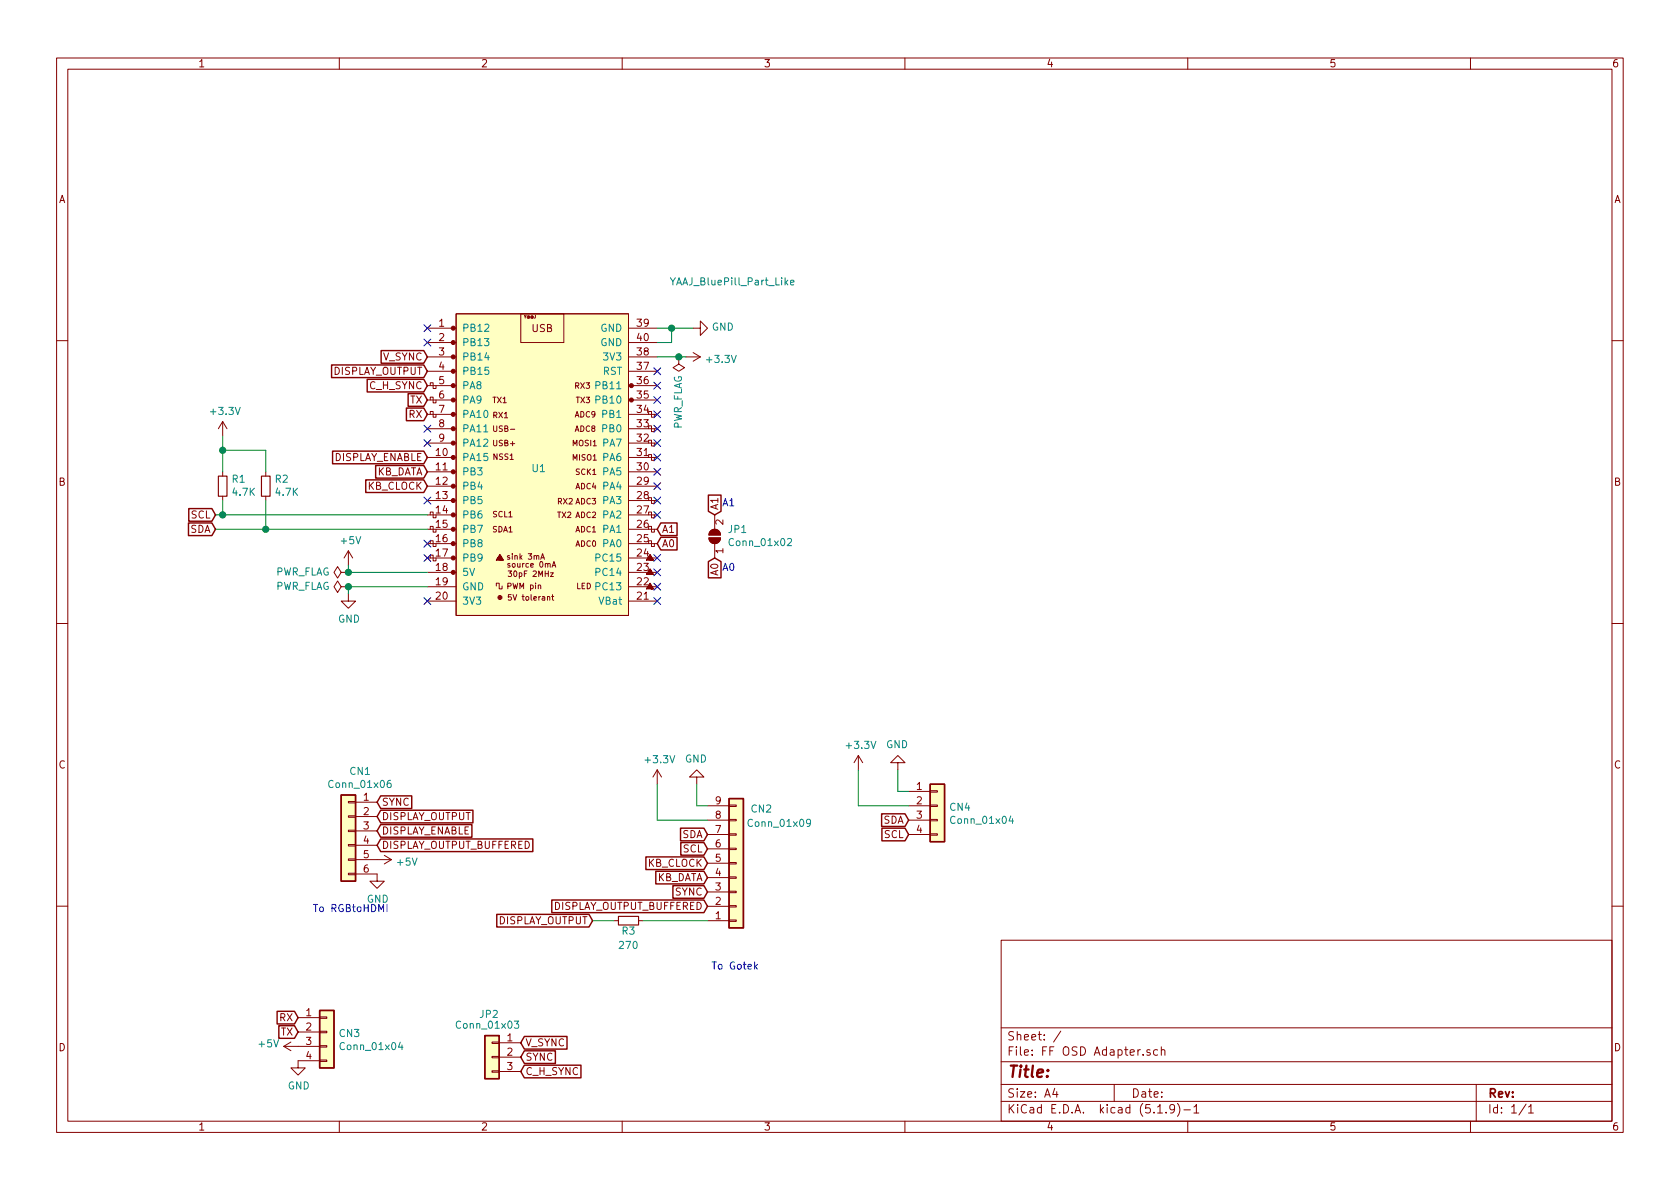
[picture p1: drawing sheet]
EESchema Schematic File Version 4
EELAYER 30 0
EELAYER END
$Descr A4 11693 8268
encoding utf-8
Sheet 1 1
Title ""
Date ""
Rev ""
Comp ""
Comment1 ""
Comment2 ""
Comment3 ""
Comment4 ""
$EndDescr
$Comp
L FF-OSD-Adapter-rescue:YAAJ_BluePill_Part_Like-YAAJ_BluePill U1
U 1 1
P 3775 3175
F 0 "U1" H 3750 3100 50  0000 C CNN
F 1 "YAAJ_BluePill_Part_Like" H 5100 4400 50  0000 C CNN
F 2 "Kicad-STM32-master:YAAJ_BluePill_2" H 4575 2175 50  0001 C CNN
F 3 "" H 4575 2175 50  0001 C CNN
	1    3775 3175
	1    0    0    -1  
$EndComp
$Comp
L Connector_Generic:Conn_01x06 CN1
U 1 1
P 2425 5775
F 0 "CN1" H 2343 6192 50  0000 C CNN
F 1 "Conn_01x06" H 2343 6101 50  0000 C CNN
F 2 "Connector_PinSocket_2.54mm:PinSocket_1x06_P2.54mm_Horizontal" H 2425 5775 50  0001 C CNN
F 3 "~" H 2425 5775 50  0001 C CNN
	1    2425 5775
	-1   0    0    -1  
$EndComp
$Comp
L power:+5V #PWR0101
U 1 1
P 2425 3925
F 0 "#PWR0101" H 2425 3775 50  0001 C CNN
F 1 "+5V" H 2440 4098 50  0000 C CNN
F 2 "" H 2425 3925 50  0001 C CNN
F 3 "" H 2425 3925 50  0001 C CNN
	1    2425 3925
	1    0    0    -1  
$EndComp
$Comp
L power:PWR_FLAG #FLG0101
U 1 1
P 2425 3975
F 0 "#FLG0101" H 2425 4050 50  0001 C CNN
F 1 "PWR_FLAG" V 2425 4102 50  0000 L CNN
F 2 "" H 2425 3975 50  0001 C CNN
F 3 "~" H 2425 3975 50  0001 C CNN
	1    2425 3975
	0    -1   -1   0   
$EndComp
$Comp
L power:GND #PWR0104
U 1 1
P 4825 2275
F 0 "#PWR0104" H 4825 2025 50  0001 C CNN
F 1 "GND" V 4830 2147 50  0000 R CNN
F 2 "" H 4825 2275 50  0001 C CNN
F 3 "" H 4825 2275 50  0001 C CNN
	1    4825 2275
	0    -1   -1   0   
$EndComp
Wire Wire Line
	4575 2275 4675 2275
Wire Wire Line
	4575 2375 4675 2375
Wire Wire Line
	4675 2375 4675 2275
Connection ~ 4675 2275
Wire Wire Line
	4675 2275 4825 2275
$Comp
L power:GND #PWR0105
U 1 1
P 2425 4125
F 0 "#PWR0105" H 2425 3875 50  0001 C CNN
F 1 "GND" H 2430 3952 50  0000 C CNN
F 2 "" H 2425 4125 50  0001 C CNN
F 3 "" H 2425 4125 50  0001 C CNN
	1    2425 4125
	1    0    0    -1  
$EndComp
Wire Wire Line
	2975 4075 2425 4075
Wire Wire Line
	2425 4075 2425 4125
Wire Wire Line
	2425 3975 2425 3925
$Comp
L Device:R_Small R1
U 1 1
P 1550 3375
F 0 "R1" H 1491 3329 50  0000 R CNN
F 1 "4.7K" H 1491 3420 50  0000 R CNN
F 2 "Resistor_SMD:R_0805_2012Metric_Pad1.15x1.40mm_HandSolder" H 1550 3375 50  0001 C CNN
F 3 "~" H 1550 3375 50  0001 C CNN
	1    1550 3375
	-1   0    0    1   
$EndComp
$Comp
L Device:R_Small R2
U 1 1
P 1850 3375
F 0 "R2" H 1791 3329 50  0000 R CNN
F 1 "4.7K" H 1791 3420 50  0000 R CNN
F 2 "Resistor_SMD:R_0805_2012Metric_Pad1.15x1.40mm_HandSolder" H 1850 3375 50  0001 C CNN
F 3 "~" H 1850 3375 50  0001 C CNN
	1    1850 3375
	-1   0    0    1   
$EndComp
Connection ~ 2425 3975
Wire Wire Line
	2425 3975 2975 3975
$Comp
L power:+3.3V #PWR0108
U 1 1
P 4775 2475
F 0 "#PWR0108" H 4775 2325 50  0001 C CNN
F 1 "+3.3V" V 4790 2603 50  0000 L CNN
F 2 "" H 4775 2475 50  0001 C CNN
F 3 "" H 4775 2475 50  0001 C CNN
	1    4775 2475
	0    1    1    0   
$EndComp
Wire Wire Line
	4575 2475 4725 2475
$Comp
L power:+3.3V #PWR0110
U 1 1
P 1550 3025
F 0 "#PWR0110" H 1550 2875 50  0001 C CNN
F 1 "+3.3V" H 1565 3198 50  0000 C CNN
F 2 "" H 1550 3025 50  0001 C CNN
F 3 "" H 1550 3025 50  0001 C CNN
	1    1550 3025
	1    0    0    -1  
$EndComp
Wire Wire Line
	1550 3025 1550 3125
Wire Wire Line
	1550 3475 1550 3575
Connection ~ 1550 3575
Wire Wire Line
	1550 3575 1500 3575
Wire Wire Line
	1850 3475 1850 3675
Connection ~ 1850 3675
Wire Wire Line
	1850 3675 1500 3675
Wire Wire Line
	1850 3275 1850 3125
Wire Wire Line
	1850 3125 1550 3125
Connection ~ 1550 3125
Wire Wire Line
	1550 3125 1550 3275
Text GLabel 1500 3575 0    50   Input ~ 0
SCL
Text GLabel 1500 3675 0    50   Input ~ 0
SDA
Text GLabel 4925 6100 0    50   Input ~ 0
KB_DATA
Text GLabel 4925 6000 0    50   Input ~ 0
KB_CLOCK
Text GLabel 2975 3175 0    50   Input ~ 0
DISPLAY_ENABLE
Text GLabel 2975 2575 0    50   Input ~ 0
DISPLAY_OUTPUT
Text GLabel 2975 2675 0    50   Input ~ 0
C_H_SYNC
Text GLabel 2975 2475 0    50   Input ~ 0
V_SYNC
Text GLabel 4975 3875 3    50   Input ~ 0
A0
Text GLabel 4975 3575 1    50   Input ~ 0
A1
Text Notes 2175 6350 0    50   ~ 0
To RGBtoHDMI
Text Notes 4950 6750 0    50   ~ 0
To Gotek
Text GLabel 2625 5575 2    50   Input ~ 0
SYNC
$Comp
L power:GND #PWR0111
U 1 1
P 2625 6075
F 0 "#PWR0111" H 2625 5825 50  0001 C CNN
F 1 "GND" H 2630 5902 50  0000 C CNN
F 2 "" H 2625 6075 50  0001 C CNN
F 3 "" H 2625 6075 50  0001 C CNN
	1    2625 6075
	1    0    0    -1  
$EndComp
$Comp
L power:+5V #PWR0112
U 1 1
P 2625 5975
F 0 "#PWR0112" H 2625 5825 50  0001 C CNN
F 1 "+5V" V 2640 6103 50  0000 L CNN
F 2 "" H 2625 5975 50  0001 C CNN
F 3 "" H 2625 5975 50  0001 C CNN
	1    2625 5975
	0    1    1    0   
$EndComp
Text GLabel 2625 5675 2    50   Input ~ 0
DISPLAY_OUTPUT
Text GLabel 2625 5775 2    50   Input ~ 0
DISPLAY_ENABLE
Text GLabel 2625 5875 2    50   Input ~ 0
DISPLAY_OUTPUT_BUFFERED
Text GLabel 4925 5900 0    50   Input ~ 0
SCL
Text GLabel 4925 5800 0    50   Input ~ 0
SDA
$Comp
L power:GND #PWR0114
U 1 1
P 4850 5450
F 0 "#PWR0114" H 4850 5200 50  0001 C CNN
F 1 "GND" H 4855 5277 50  0000 C CNN
F 2 "" H 4850 5450 50  0001 C CNN
F 3 "" H 4850 5450 50  0001 C CNN
	1    4850 5450
	-1   0    0    1   
$EndComp
$Comp
L power:+3.3V #PWR0115
U 1 1
P 4575 5450
F 0 "#PWR0115" H 4575 5300 50  0001 C CNN
F 1 "+3.3V" H 4590 5623 50  0000 C CNN
F 2 "" H 4575 5450 50  0001 C CNN
F 3 "" H 4575 5450 50  0001 C CNN
	1    4575 5450
	1    0    0    -1  
$EndComp
Wire Wire Line
	2975 3675 1850 3675
Wire Wire Line
	2975 3575 1550 3575
Text GLabel 2975 2775 0    50   Input ~ 0
TX
Text GLabel 2975 2875 0    50   Input ~ 0
RX
$Comp
L Connector_Generic:Conn_01x04 CN3
U 1 1
P 2275 7175
F 0 "CN3" H 2355 7167 50  0000 L CNN
F 1 "Conn_01x04" H 2355 7076 50  0000 L CNN
F 2 "Connector_PinHeader_2.54mm:PinHeader_1x04_P2.54mm_Horizontal" H 2275 7175 50  0001 C CNN
F 3 "~" H 2275 7175 50  0001 C CNN
	1    2275 7175
	1    0    0    -1  
$EndComp
Text GLabel 2075 7175 0    50   Input ~ 0
TX
Text GLabel 2075 7075 0    50   Input ~ 0
RX
$Comp
L Jumper:SolderJumper_2_Open JP1
U 1 1
P 4975 3725
F 0 "JP1" V 5021 3637 50  0000 R CNN
F 1 "Conn_01x02" V 4930 3637 50  0000 R CNN
F 2 "Jumper:SolderJumper-2_P1.3mm_Open_RoundedPad1.0x1.5mm" H 4975 3725 50  0001 C CNN
F 3 "~" H 4975 3725 50  0001 C CNN
	1    4975 3725
	0    -1   -1   0   
$EndComp
Text GLabel 4125 6400 0    50   Input ~ 0
DISPLAY_OUTPUT
Text GLabel 4925 6200 0    50   Input ~ 0
SYNC
$Comp
L Connector_Generic:Conn_01x03 JP2
U 1 1
P 3425 7350
F 0 "JP2" H 3375 7650 50  0000 L CNN
F 1 "Conn_01x03" H 3225 7575 50  0000 L CNN
F 2 "Connector_PinHeader_2.54mm:PinHeader_1x03_P2.54mm_Horizontal" H 3425 7350 50  0001 C CNN
F 3 "~" H 3425 7350 50  0001 C CNN
	1    3425 7350
	-1   0    0    -1  
$EndComp
Text GLabel 3625 7350 2    50   Input ~ 0
SYNC
Text GLabel 3625 7250 2    50   Input ~ 0
V_SYNC
Text GLabel 3625 7450 2    50   Input ~ 0
C_H_SYNC
Text GLabel 4925 6300 0    50   Input ~ 0
DISPLAY_OUTPUT_BUFFERED
$Comp
L Device:R_Small R3
U 1 1
P 4375 6400
F 0 "R3" V 4300 6400 50  0000 C CNN
F 1 "270" V 4200 6400 50  0000 C CNN
F 2 "Resistor_SMD:R_0805_2012Metric_Pad1.15x1.40mm_HandSolder" H 4375 6400 50  0001 C CNN
F 3 "~" H 4375 6400 50  0001 C CNN
	1    4375 6400
	0    -1   -1   0   
$EndComp
Wire Wire Line
	4125 6400 4275 6400
Wire Wire Line
	4475 6400 4925 6400
$Comp
L power:+5V #PWR0102
U 1 1
P 2075 7275
F 0 "#PWR0102" H 2075 7125 50  0001 C CNN
F 1 "+5V" V 2090 7403 50  0000 L CNN
F 2 "" H 2075 7275 50  0001 C CNN
F 3 "" H 2075 7275 50  0001 C CNN
	1    2075 7275
	0    -1   -1   0   
$EndComp
$Comp
L power:GND #PWR0103
U 1 1
P 2075 7375
F 0 "#PWR0103" H 2075 7125 50  0001 C CNN
F 1 "GND" H 2080 7202 50  0000 C CNN
F 2 "" H 2075 7375 50  0001 C CNN
F 3 "" H 2075 7375 50  0001 C CNN
	1    2075 7375
	1    0    0    -1  
$EndComp
$Comp
L Connector_Generic:Conn_01x09 CN2
U 1 1
P 5125 6000
F 0 "CN2" H 5300 5625 50  0000 C CNN
F 1 "Conn_01x09" H 5425 5725 50  0000 C CNN
F 2 "Connector_PinHeader_2.54mm:PinHeader_1x09_P2.54mm_Horizontal" H 5125 6000 50  0001 C CNN
F 3 "~" H 5125 6000 50  0001 C CNN
	1    5125 6000
	1    0    0    1   
$EndComp
Text GLabel 2975 3275 0    50   Input ~ 0
KB_DATA
Text GLabel 2975 3375 0    50   Input ~ 0
KB_CLOCK
Wire Wire Line
	4850 5450 4850 5600
Wire Wire Line
	4850 5600 4925 5600
Wire Wire Line
	4925 5700 4575 5700
Wire Wire Line
	4575 5700 4575 5450
$Comp
L Connector_Generic:Conn_01x04 CN4
U 1 1
P 6525 5600
F 0 "CN4" H 6605 5592 50  0000 L CNN
F 1 "Conn_01x04" H 6605 5501 50  0000 L CNN
F 2 "Connector_PinHeader_2.54mm:PinHeader_1x04_P2.54mm_Vertical" H 6525 5600 50  0001 C CNN
F 3 "~" H 6525 5600 50  0001 C CNN
	1    6525 5600
	1    0    0    -1  
$EndComp
Text GLabel 6325 5800 0    50   Input ~ 0
SCL
Text GLabel 6325 5700 0    50   Input ~ 0
SDA
$Comp
L power:GND #PWR0106
U 1 1
P 6250 5350
F 0 "#PWR0106" H 6250 5100 50  0001 C CNN
F 1 "GND" H 6255 5177 50  0000 C CNN
F 2 "" H 6250 5350 50  0001 C CNN
F 3 "" H 6250 5350 50  0001 C CNN
	1    6250 5350
	-1   0    0    1   
$EndComp
$Comp
L power:+3.3V #PWR0107
U 1 1
P 5975 5350
F 0 "#PWR0107" H 5975 5200 50  0001 C CNN
F 1 "+3.3V" H 5990 5523 50  0000 C CNN
F 2 "" H 5975 5350 50  0001 C CNN
F 3 "" H 5975 5350 50  0001 C CNN
	1    5975 5350
	1    0    0    -1  
$EndComp
Wire Wire Line
	6250 5350 6250 5500
Wire Wire Line
	6250 5500 6325 5500
Wire Wire Line
	6325 5600 5975 5600
Wire Wire Line
	5975 5600 5975 5350
NoConn ~ 4575 2575
NoConn ~ 4575 2675
NoConn ~ 4575 2775
NoConn ~ 4575 2875
NoConn ~ 4575 2975
NoConn ~ 4575 3075
NoConn ~ 4575 3175
NoConn ~ 4575 3275
NoConn ~ 4575 3375
NoConn ~ 4575 3475
NoConn ~ 4575 3575
NoConn ~ 2975 2975
NoConn ~ 2975 3075
NoConn ~ 2975 3475
NoConn ~ 2975 2275
NoConn ~ 2975 2375
$Comp
L power:PWR_FLAG #FLG0102
U 1 1
P 2425 4075
F 0 "#FLG0102" H 2425 4150 50  0001 C CNN
F 1 "PWR_FLAG" V 2425 4202 50  0000 L CNN
F 2 "" H 2425 4075 50  0001 C CNN
F 3 "~" H 2425 4075 50  0001 C CNN
	1    2425 4075
	0    -1   -1   0   
$EndComp
Connection ~ 2425 4075
NoConn ~ 2975 3775
NoConn ~ 2975 3875
NoConn ~ 2975 4175
Text Notes 5025 3525 0    50   ~ 0
A1
Text Notes 5025 3975 0    50   ~ 0
A0
NoConn ~ 4575 3875
NoConn ~ 4575 3975
NoConn ~ 4575 4075
NoConn ~ 4575 4175
$Comp
L power:PWR_FLAG #FLG0103
U 1 1
P 4725 2475
F 0 "#FLG0103" H 4725 2550 50  0001 C CNN
F 1 "PWR_FLAG" V 4725 2602 50  0000 L CNN
F 2 "" H 4725 2475 50  0001 C CNN
F 3 "~" H 4725 2475 50  0001 C CNN
	1    4725 2475
	-1   0    0    1   
$EndComp
Connection ~ 4725 2475
Wire Wire Line
	4725 2475 4775 2475
Text GLabel 4575 3675 2    50   Input ~ 0
A1
Text GLabel 4575 3775 2    50   Input ~ 0
A0
$EndSCHEMATC
